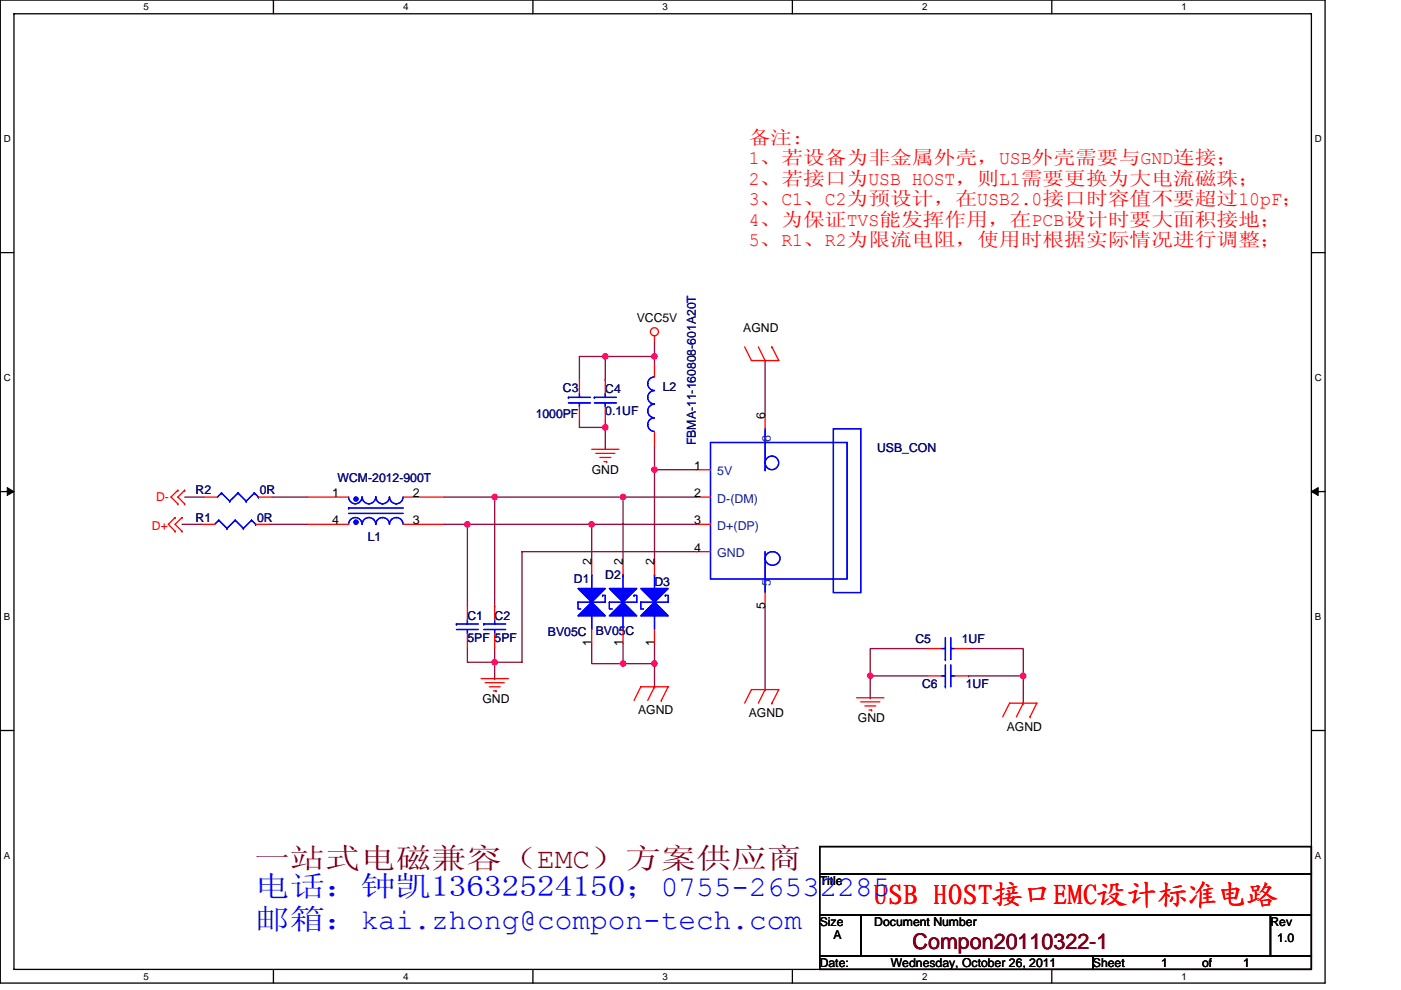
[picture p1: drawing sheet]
<svg xmlns="http://www.w3.org/2000/svg" width="297mm" height="210mm" viewBox="0 0 297 210" stroke-linecap="round" stroke-linejoin="round" font-family="sans-serif">
<path d="M.1 0h280.8v208.5h-280.8zM3 2.9h275v202.7h-275z" fill="none" stroke="#000" stroke-width=".28"/>
<g fill="#fff">
<path d="M30.5 .3h1.1v2.3h-1.1z"/>
<path d="M30.5 205.9h1.1v2.3h-1.1z"/>
</g>
<path d="M58 0v2.9M58 205.6v2.9" fill="none" stroke="#000" stroke-width=".28"/>
<g fill="#fff">
<path d="M85.5 .3h1.1v2.3h-1.1z"/>
<path d="M85.5 205.9h1.1v2.3h-1.1z"/>
</g>
<path d="M113 0v2.9M113 205.6v2.9" fill="none" stroke="#000" stroke-width=".28"/>
<g fill="#fff">
<path d="M140.5 .3h1.1v2.3h-1.1z"/>
<path d="M140.5 205.9h1.1v2.3h-1.1z"/>
</g>
<path d="M168 0v2.9M168 205.6v2.9" fill="none" stroke="#000" stroke-width=".28"/>
<g fill="#fff">
<path d="M195.5 .3h1.2v2.3h-1.2z"/>
<path d="M195.5 205.9h1.2v2.3h-1.2z"/>
</g>
<path d="M223 0v2.9M223 205.6v2.9" fill="none" stroke="#000" stroke-width=".28"/>
<g fill="#fff">
<path d="M250.5 .3h1.2v2.3h-1.2z"/>
<path d="M250.5 205.9h1.2v2.3h-1.2z"/>
<path d="M.8 28.3h1.5v2.3h-1.5z"/>
<path d="M278.8 28.3h1.5v2.3h-1.5z"/>
<path d="M.8 78.9h1.5v2.3h-1.5z"/>
<path d="M278.8 78.9h1.5v2.3h-1.5z"/>
</g>
<path d="M.1 53.6h2.9M278 53.6h2.9" fill="none" stroke="#000" stroke-width=".28"/>
<g fill="#fff">
<path d="M.8 129.6h1.4v2.3h-1.4z"/>
<path d="M278.8 129.6h1.4v2.3h-1.4z"/>
</g>
<path d="M.1 104.3h2.9M278 104.3h2.9" fill="none" stroke="#000" stroke-width=".28"/>
<path d="M1.5 103.4l1.5 .9-1.5 .8zM278 104.3l1.5-.9v1.7z" fill="#000" stroke="#000" stroke-width=".21"/>
<g fill="#fff">
<path d="M.8 180.3h1.4v2.3h-1.4z"/>
<path d="M278.8 180.3h1.4v2.3h-1.4z"/>
</g>
<path d="M.1 154.9h2.9M278 154.9h2.9M173.8 179.6h104.2v5.7h-104.2zM173.8 194h8.7v8.7h-8.7zM173.8 185.3h104.2v8.7h-104.2zM182.5 194h86.9v8.7h-86.9zM269.4 194h8.6v8.7h-8.6zM173.8 202.7h57.9v2.9h-57.9zM231.7 202.7h46.3v2.9h-46.3z" fill="none" stroke="#000" stroke-width=".28"/>
<g fill="none" stroke="#800040" stroke-width=".28">
<path d="M128.3 75.6h-5.5v4.9M128.3 75.6v4.9M128.3 75.6h10.5M138.8 75.6h.1M138.8 75.6v1.4M138.8 72.4v3.2M162.2 76.5v11.6M122.8 89.2v1.5h5.5M128.3 80.5h.1M128.3 90.7h.1M128.3 89.2v6.1M138.8 94.4v24.6"/>
<path d="M138.8 99.6h8.9M38.6 111.2h4M39.2 105.4h4M57.1 111.2h8.1M57.7 105.4h7.5M94.2 111.2h31.3M94.2 105.4h10.7M99.1 111.2v17.4M99.1 111.2h.1M104.9 105.4h27.2M104.9 105.4v23.2M125.5 111.2h.1"/>
<path d="M125.5 111.2v7.8M125.5 111.2h22.2M132.1 105.4v13.6M132.1 105.4h15.6M132.1 105.4h.1M138.8 119h.1M147.7 117h-37v23.5h-5.8M99.1 137.3v3.2h5.8M104.9 137.3v3.2M104.9 128.6h.1M125.5 136.4v4.4h6.6M132.1 136.4v4.4"/>
<path d="M138.8 136.4v4.4M162.2 128.6v17.7M196.7 137.6h-12.2v5.8M205.4 137.6h11.6v5.8h-11.6M104.9 143.9h.1M104.9 140.5v3.4M132.1 140.8h6.7M132.1 140.8h.1M138.8 145.7h.1M138.8 140.8v4.9M184.5 148h.1M184.5 143.4v4.6"/>
<path d="M184.5 143.4h.1M184.5 143.4h12.2M205.4 143.4h.1M217 143.4v5.7"/>
</g>
<g fill="#f0f" stroke="#f0f" stroke-width=".28">
<circle cx="138.7" cy="75.6" r=".57"/>
<circle cx="132.1" cy="140.7" r=".57"/>
<circle cx="128.3" cy="75.6" r=".57"/>
<circle cx="128.3" cy="90.6" r=".57"/>
<circle cx="99.1" cy="111.2" r=".57"/>
<circle cx="138.8" cy="99.6" r=".57"/>
<circle cx="138.7" cy="140.7" r=".57"/>
<circle cx="125.4" cy="111.2" r=".57"/>
<circle cx="104.9" cy="105.4" r=".57"/>
<circle cx="104.9" cy="140.4" r=".57"/>
<circle cx="132.1" cy="105.4" r=".57"/>
<circle cx="216.9" cy="143.3" r=".57"/>
<circle cx="184.5" cy="143.3" r=".57"/>
</g>
<g fill="none" stroke="#f00" stroke-width=".28">
<path d="M138.8 71.2v1.2M138.8 77v2.9M157.9 73.6l1.4 2.9h5.8l-1.4-2.9M160.8 73.6l1.4 2.9M162.2 76.5h.1M163.7 73.6h.1M122.8 80.5v2.9M122.8 86.3v2.9M125.5 95.3h5.7M126.3 96.2h4.1M127.2 97h2.3M128.1 97.9h.5"/>
<path d="M128.3 80.5v2.9M128.3 86.3v2.9M128.6 97.9h.1M138.8 91.5v2.9M147.7 99.6h2.9M162.2 88.1v2.9M37.1 109.8h.1M37.1 112.7h.1M37.1 109.8l-1.4 1.4 1.4 1.5M37.7 104h.1M37.7 106.9h.1M37.7 104l-1.4 1.4 1.4 1.5"/>
<path d="M38.6 109.8h.1M38.6 112.7h.1M38.6 109.8l-1.5 1.4 1.5 1.5M39.2 104h.1M39.2 106.9h.1M39.2 104l-1.5 1.4 1.5 1.5M42.6 111.2h2.9M43.2 105.4h2.9M54.2 111.2h2.9M54.8 105.4h2.9M65.2 105.4h8.7M65.2 111.2h8.7"/>
<path d="M85.5 105.4h8.7M85.5 111.2h8.7M125.5 119v2.9M132.1 119v2.9M138.8 119v2.9M147.7 105.4h2.9M147.7 111.2h2.9M147.7 117h2.9M99.1 128.6v2.9M99.1 134.4v2.9M104.9 128.6v2.9M104.9 134.4v2.9"/>
<path d="M125.5 133.5v2.9M132.1 133.5v2.9M138.8 133.5v2.9M162.2 125.7v2.9M196.7 137.6h2.9M202.5 137.6h2.9M102 143.9h5.8M102.9 144.8h4M103.7 145.7h2.3M104.6 146.5h.6M105.2 146.5h.1M134.4 148.6l1.5-2.9h5.8l-1.5 2.9"/>
<path d="M138.8 145.7h.1M138.8 145.7l-1.5 2.9M140.2 148.6h.1M157.9 149.1l1.4-2.8h5.8l-1.4 2.8M162.2 146.3h.1M162.2 146.3l-1.4 2.8M163.7 149.1h.1M181.6 148h5.8M182.5 148.9h4M183.4 149.7h2.3M184.2 150.6h.6M184.8 150.6h.1"/>
<path d="M196.7 143.4h2.9M202.5 143.4h2.9M212.6 152l1.5-2.9h5.7l-1.4 2.9M217 149.1h.1M217 149.1l-1.5 2.9M218.4 152h.1"/>
<circle cx="138.8" cy="70.4" r=".86"/>
</g>
<g fill="none" stroke="#00f" stroke-width=".28">
<path d="M138.7 79.9a1.42 1.42 0 0 0-1.4 1.5 1.47 1.47 0 0 0 1.4 1.4 1.44 1.44 0 0 0-1.4 1.5 1.44 1.44 0 0 0 1.4 1.4 1.43 1.43 0 0 0-1.4 1.5 1.47 1.47 0 0 0 1.4 1.4 1.43 1.43 0 0 0-1.4 1.5 1.44 1.44 0 0 0 1.4 1.4M120.5 85.4h4.7M120.5 84.3h.1M120.5 84.3h4.7M122.8 85.4v.9M122.8 83.4v.9M126 85.4h4.7M126 84.3h.1M126 84.3h4.7M128.3 85.4v.9M128.3 83.4v.9M150.6 93.9h29v28.9h-29z"/>
<path d="M162.2 91v8.6M162.2 99.6h.1M176.7 91h5.8v34.7h-5.8zM46.4 110.3h.1M46.4 110.3l-.9 .9M46.4 110.3l1.7 1.8M47 104.6h.1M47 104.6l-.9 .8M47 104.6l1.7 1.7M48.1 112.1h.1M48.7 106.3h.1M49.9 110.3h.1"/>
<path d="M49.9 110.3l-1.8 1.8M49.9 110.3l1.7 1.8M50.5 104.6h.1M50.5 104.6l-1.8 1.7M50.5 104.6l1.7 1.7M51.6 112.1h.1M52.2 106.3h.1M53.3 110.3h.1M53.3 110.3l-1.7 1.8M53.3 110.3l.9 .9M53.9 104.6h.1M53.9 104.6l-1.7 1.7"/>
<path d="M53.9 104.6l.9 .8M54.2 111.2h.1M54.8 105.4h.1M73.9 111.2a1.43 1.43 0 0 1 1.4-1.4 1.43 1.43 0 0 1 1.5 1.4M73.9 105.4a1.43 1.43 0 0 0 1.4 1.4 1.43 1.43 0 0 0 1.5-1.4M73.9 108.9h11.6M73.9 107.7h.1M73.9 107.7h11.6M76.8 111.2a1.43 1.43 0 0 1 1.4-1.4 1.48 1.48 0 0 1 1.5 1.4 1.43 1.43 0 0 1 1.4-1.4 1.48 1.48 0 0 1 1.5 1.4 1.42 1.42 0 0 1 1.4-1.4 1.45 1.45 0 0 1 1.5 1.4M76.8 105.4a1.44 1.44 0 0 0 1.4 1.4 1.48 1.48 0 0 0 1.5-1.4 1.47 1.47 0 0 0 1.4 1.4 1.48 1.48 0 0 0 1.5-1.4 1.49 1.49 0 0 0 1.4 1.4 1.46 1.46 0 0 0 1.5-1.4M162.2 117v8.7M162.5 117.6a1.53 1.53 0 0 1 2.1-.4 1.53 1.53 0 0 1 .5 2.1 1.53 1.53 0 0 1-2.1 .4 1.53 1.53 0 0 1-.5-2.1z"/>
<path d="M96.8 133.5h4.6M96.8 132.4h.1M96.8 132.4h4.6M99.1 133.5v.9M99.1 131.5v.9M102.6 133.5h4.6M102.6 132.4h.1M102.6 132.4h4.6M104.9 133.5v.9M104.9 131.5v.9M125.5 121.9h.1M125.5 121.9v2.9"/>
<path d="M125.5 130.6v2.9M127.8 126.3h.5v1.4h-5.7v1.5h.5M127.8 126.3h.1M132.1 130.6v2.9M132.1 121.9h.1M132.1 121.9v2.9M134.4 126.3h.6v1.4h-5.8v1.5h.6M134.4 126.3h.1M138.8 130.6v2.9M138.8 121.9h.1M138.8 121.9v2.9M141.1 126.3h.6v1.4h-5.8v1.5h.5"/>
<path d="M141.1 126.3h.1M199.6 137.6h.8M200.4 139.9h.1M200.4 135.3v4.6M201.6 137.6h.9M201.6 135.3v4.6M199.6 143.4h.8M200.4 145.7h.1M200.4 141v4.7M201.6 143.4h.9M201.6 141v4.7"/>
<circle cx="163.7" cy="98.2" r="1.44"/>
</g>
<g fill="#00f" stroke="#00f" stroke-width=".28">
<path d="M125.5 127.7l2.8 2.9h-5.7z"/>
<path d="M122.6 124.8h5.7l-2.8 2.9z"/>
<path d="M132.1 127.7l2.9 2.9h-5.8z"/>
<path d="M129.2 124.8h5.8l-2.9 2.9z"/>
<path d="M138.8 127.7l2.9 2.9h-5.8z"/>
<path d="M135.9 124.8h5.8l-2.9 2.9z"/>
<circle cx="75.5" cy="105.9" r=".43"/>
<circle cx="75.5" cy="110.8" r=".43"/>
</g>
<text font-size="6.1" fill="#800000" x="53.9" y="184">一站式电磁兼容（EMC）方案供应商</text>
<g font-size="6.1" fill="#00f">
<text x="53.9" y="190.1">电话：钟凯13632524150；0755-26532285</text>
<text x="53.9" y="197">邮箱：kai.zhong@compon-tech.com</text>
</g>
<text font-size="6.1" fill="#f00" x="185.1" y="192">USB HOST接口EMC设计标准电路</text>
<text font-size="4.6" fill="#800000" x="193.5" y="201.4">Compon20110322-1</text>
<g font-size="4" fill="#f00">
<text x="158.7" y="30.5">备注:</text>
<text x="158.7" y="34.8">1、若设备为非金属外壳，USB外壳需要与GND连接；</text>
<text x="158.7" y="39.2">2、若接口为USB HOST，则L1需要更换为大电流磁珠；</text>
<text x="158.7" y="43.5">3、C1、C2为预设计，在USB2.0接口时容值不要超过10pF；</text>
<text x="158.7" y="47.8">4、为保证TVS能发挥作用，在PCB设计时要大面积接地；</text>
<text x="158.7" y="52.2">5、R1、R2为限流电阻，使用时根据实际情况进行调整；</text>
</g>
<g font-size="2.6">
<text x="135" y="68.4">VCC5V</text>
<text x="157.6" y="70.4">AGND</text>
<text x="162.2" y="88.9" transform="rotate(-90 162.2 88.9)">6</text>
<text x="125.5" y="100.5">GND</text>
<text x="147.1" y="99.6">1</text>
<text x="70.4" y="105.4">1</text>
<text x="87.5" y="105.4">2</text>
<text x="147.1" y="105.4">2</text>
<text x="70.4" y="111.2">4</text>
<text x="87.5" y="111.2">3</text>
<text x="147.1" y="111.2">3</text>
<text x="125.4" y="119.9" transform="rotate(-90 125.4 119.9)">2</text>
<text x="132.1" y="119.9" transform="rotate(-90 132.1 119.9)">2</text>
<text x="138.7" y="119.9" transform="rotate(-90 138.7 119.9)">2</text>
<text x="147.1" y="117">4</text>
<text x="162.2" y="129.2" transform="rotate(-90 162.2 129.2)">5</text>
<text x="125.4" y="137" transform="rotate(-90 125.4 137)">1</text>
<text x="132.1" y="137" transform="rotate(-90 132.1 137)">1</text>
<text x="138.7" y="137" transform="rotate(-90 138.7 137)">1</text>
<text x="102.3" y="149.2">GND</text>
<text x="135.3" y="151.5">AGND</text>
<text x="158.7" y="152.1">AGND</text>
<text x="181.9" y="153.2">GND</text>
<text x="213.5" y="155">AGND</text>
<text x="173.8" y="187.7">Title</text>
<text x="173.8" y="196.4">Size</text>
<text x="185.4" y="196.4">Document Number</text>
<text x="269.4" y="196.4">Rev</text>
<text x="176.7" y="199.3">A</text>
<text x="270.8" y="199.8">1.0</text>
<text x="173.8" y="205">Date:</text>
<text x="188.9" y="205">Wednesday, October 26, 2011</text>
<text x="231.7" y="205">Sheet</text>
<text x="246.2" y="205">1</text>
<text x="254.9" y="205">of</text>
<text x="263.6" y="205">1</text>
</g>
<g font-size="2.6" fill="#000080">
<text x="119.4" y="83.1">C3</text>
<text x="128.3" y="83.4">C4</text>
<text x="140.5" y="82.8">L2</text>
<text x="113.6" y="88.6">1000PF</text>
<text x="128.3" y="88.1">0.1UF</text>
<text x="147.5" y="94.4" transform="rotate(-90 147.5 94.4)">FBMA-11-160808-601A20T</text>
<text x="186" y="95.9">USB_CON</text>
<text x="41.5" y="104.9">R2</text>
<text x="55.1" y="104.9">0R</text>
<text x="71.6" y="102.3">WCM-2012-900T</text>
<text x="41.5" y="110.7">R1</text>
<text x="54.5" y="110.7">0R</text>
<text x="78" y="114.7">L1</text>
<text x="121.7" y="123.7">D1</text>
<text x="128.3" y="122.8">D2</text>
<text x="138.8" y="124.2">D3</text>
<text x="99.1" y="131.5">C1</text>
<text x="104.9" y="131.5">C2</text>
<text x="99.1" y="136.1">5PF 5PF</text>
<text x="116.2" y="135">BV05C</text>
<text x="126.3" y="134.7">BV05C</text>
<text x="194.1" y="136.4">C5</text>
<text x="203.9" y="136.4">1UF</text>
<text x="195.5" y="146">C6</text>
<text x="204.8" y="146">1UF</text>
</g>
<g font-size="2.6" fill="#004080">
<text x="163.4" y="93.9" transform="rotate(-90 163.4 93.9)">6</text>
<text x="152.1" y="100.8">5V</text>
<text x="152.1" y="106.6">D-(DM)</text>
<text x="152.1" y="112.4">D+(DP)</text>
<text x="152.1" y="118.2">GND</text>
<text x="163.4" y="124.2" transform="rotate(-90 163.4 124.2)">5</text>
</g>
<g font-size="2.6" fill="#f00">
<text x="33.1" y="106.3">D-</text>
<text x="32.2" y="112.4">D+</text>
</g>
<g font-size="2.1">
<text x="30.5" y="2.2">5</text>
<text x="85.5" y="2.2">4</text>
<text x="140.5" y="2.2">3</text>
<text x="195.5" y="2.2">2</text>
<text x="250.5" y="2.2">1</text>
<text x=".8" y="30.1">D</text>
<text x="278.8" y="30.1">D</text>
<text x=".8" y="80.8">C</text>
<text x="278.8" y="80.8">C</text>
<text x=".8" y="131.4">B</text>
<text x="278.8" y="131.4">B</text>
<text x=".8" y="182.1">A</text>
<text x="278.8" y="182.1">A</text>
<text x="30.5" y="207.8">5</text>
<text x="85.5" y="207.8">4</text>
<text x="140.5" y="207.8">3</text>
<text x="195.5" y="207.8">2</text>
<text x="250.5" y="207.8">1</text>
</g>
</svg>
